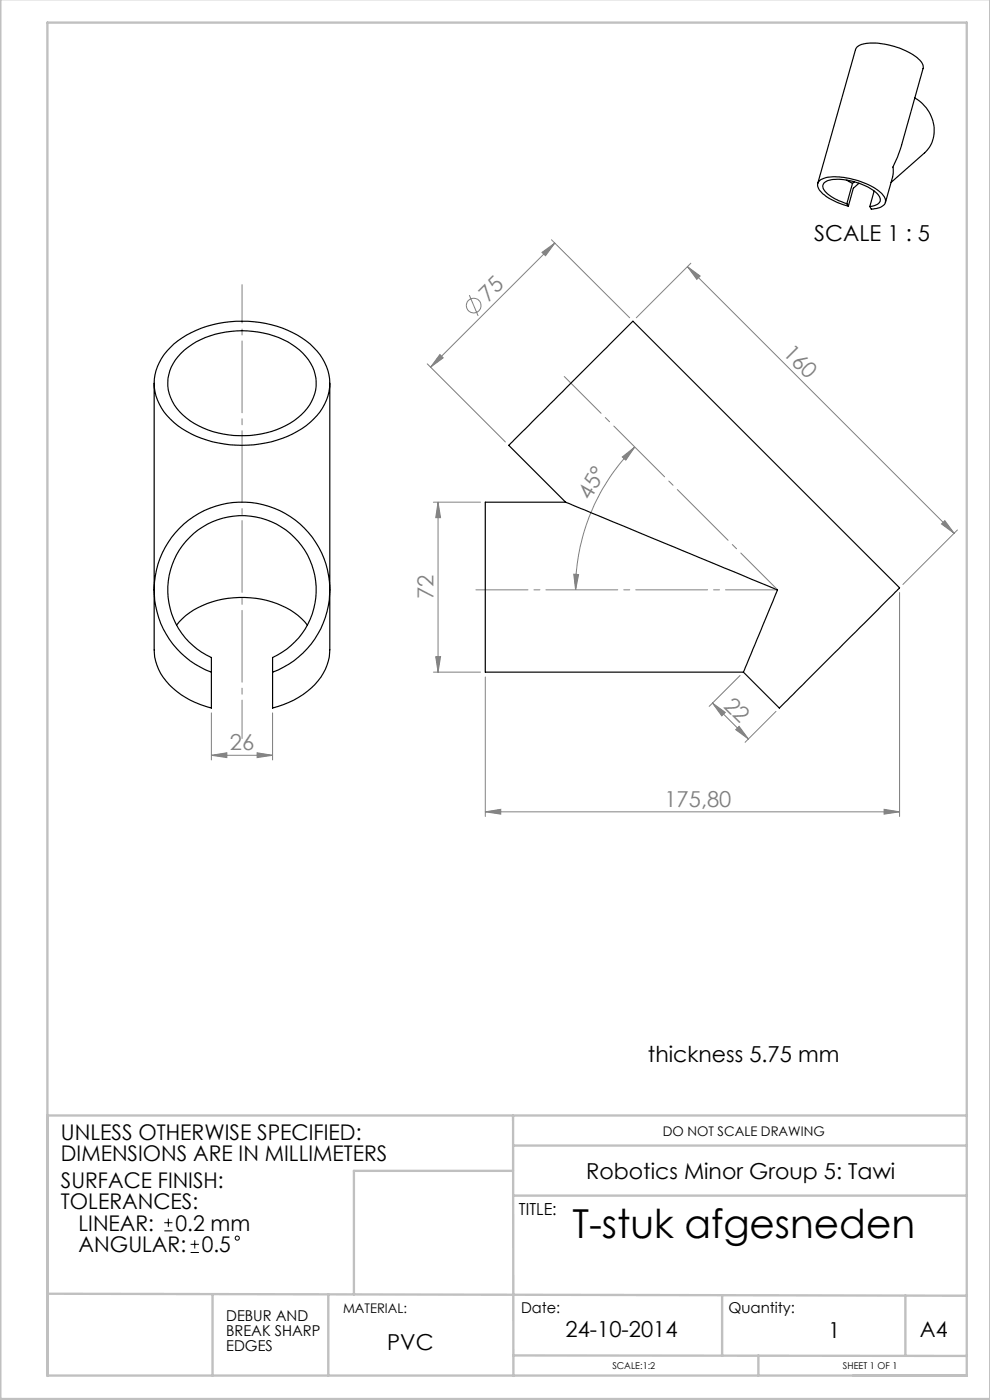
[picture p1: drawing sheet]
<svg xmlns="http://www.w3.org/2000/svg" width="210mm" height="297mm" viewBox="0 0 210 297" stroke-linecap="round" stroke-linejoin="round" font-family="sans-serif">
<g fill="none" stroke="#808080" stroke-width=".21">
<path d="M115 53.5l2.7-1.9-2 2.7zM117 50.9l16.6 16.5M117.7 51.6l-26.4 26.3M145.8 56.6l2.7 2-.7 .7zM145.8 56.6l56.6 56.5M146.5 55.8l-11.5 11.6M90.6 77.2l16.6 16.6M93.3 75.2l.7 .7-2.7 2zM99.6 62.6l1.8 4.4M132 96.9l2.6-2-1.8 2.7zM134.6 94.9a42.8 42.8 0 0 0-12.5 30.3M91.9 106.5h10"/>
<path d="M92.9 106.5v36.1M92.9 106.5l.6 3.3h-1.1zM199.7 111.2l.7-.7 2 2.6zM203.1 112.4l-11.6 11.6M92.4 139.3h1.1l-.6 3.3zM121.7 121.8l1 .1-.6 3.3zM190.8 125.7v47.5M44.8 151.2v10M54.5 159.7l3.3 .5-3.3 .5zM57.8 151.2v10M91.9 142.6h10M102.9 143.6v29.6"/>
<path d="M151.1 149.2l2.7 1.9-.7 .8zM151.1 149.2l7.7 7.6M156.1 154.8l.7-.7 2 2.7zM157 143.3l-6.6 6.6M164.6 150.9l-6.6 6.6M44.8 160.2l3.3-.5v1zM44.8 160.2h13M102.9 172.2l3.3-.5v1zM102.9 172.2h87.9M187.5 171.7l3.3 .5-3.3 .5z"/>
<circle cx="100.5" cy="64.8" r="1.55"/>
</g>
<g fill="none" stroke="#000" stroke-width=".21">
<path d="M34.9 259.4h1.7M35.7 258.5v1.8M34.9 261.1h1.7M40.4 265.7h1.8M40.4 264h1.8M41.3 263.1v1.8"/>
<circle cx="50.3" cy="262.7" r=".44"/>
</g>
<path d="M100.9 125.1h64M164.9 125.1l-45.2-45.2" fill="none" stroke="#808080" stroke-width=".21" stroke-dasharray="15.2 1.3 1.3 1.3" stroke-dashoffset="4.2"/>
<path d="M51.3 156.7v-96.3" fill="none" stroke="#808080" stroke-width=".21" stroke-dasharray="15.2 1.3 1.3 1.3" stroke-dashoffset="7.1"/>
<g fill="none" stroke="#c0c0c0" stroke-width=".5">
<path d="M.1 -.1v296.9h209.9v-296.9M10.1 236.6h195M108.8 236.6l.1 55.3M108.8 253.6h96.3M108.8 248.4h-33.7v26.2M108.9 243h96.2M10.1 274.5l195 .4M45.1 274.5v17.3M69.6 274.6v17.2M153.2 274.8v12.8M192.1 274.8v12.7M10.1 291.8h195v-287h-195v287.1"/>
<path d="M108.9 287.5l96.2 .2M160.9 287.5v4.3"/>
</g>
<g fill="#808080">
<path d="M199.7 111.2l.7-.7 2 2.6zM145.8 56.6l2.7 2-.7 .7zM156.1 154.8l.7-.7 2 2.7zM151.1 149.2l2.7 1.9-.7 .8z"/>
<path d="M102.9 172.2l3.3-.5v1zM187.5 171.7l3.3 .5-3.3 .5z"/>
<path d="M115 53.5l2.7-1.9-2 2.7zM93.3 75.2l.7 .7-2.7 2z"/>
<path d="M132 96.9l2.6-2-1.8 2.7zM121.7 121.8l1 .1-.6 3.3z"/>
<path d="M92.9 106.5l.6 3.3h-1.1zM92.4 139.3h1.1l-.6 3.3z"/>
<path d="M44.8 160.2l3.3-.5v1zM54.5 159.7l3.3 .5-3.3 .5z"/>
</g>
<g fill="none" stroke="#000" stroke-width=".25">
<path d="M173.5 38.9l8-28.4a2.65 2.65 0 0 1 2.7-1.3 16.1 16.1 0 0 1 10.9 3.5 1.95 1.95 0 0 1 .7 1.9l-4.7 16.6-1.2 3.2a1.95 1.95 0 0 0-.4 1.8l-.2 1.4-1.5 5.4M179.6 38.2l1.2 .7M180.8 38.9l-1.2 4.3M181.2 38.6l-.4 .3M182.2 38.9l-1.2 1-1 3.8M194.1 20.8a7.6 7.6 0 0 1 2.9 10.7l-.9 .9-7.1 6.3M179.6 43.2a8.1 8.1 0 0 1-5-3.3 1.44 1.44 0 0 1 1.6-1.7 13 13 0 0 1 10.1 3.1 1.31 1.31 0 0 1 .4 1.5 1.31 1.31 0 0 1-1.2 .8l-1 .2M179.6 43.2l.4 .5M180 43.7a10.5 10.5 0 0 1-6.4-3.7 1.48 1.48 0 0 1 1.3-2.2 15.6 15.6 0 0 1 10.9 2.3 3.4 3.4 0 0 1 2 2.7 2.58 2.58 0 0 1-2.6 1.5l-.4 .1-.3-.6M185.4 40.5l-.9 3.3M36.1 73.7a22.3 22.3 0 0 1 17.8-5.4 20.5 20.5 0 0 1 13.3 6.2 10.1 10.1 0 0 1-.7 14.4 22 22 0 0 1-16.4 5.5 20.7 20.7 0 0 1-14.7-6.2 10.1 10.1 0 0 1 .7-14.5zM38.4 74.9a19.2 19.2 0 0 1 16.4-4.5 15 15 0 0 1 11.5 7.5 8.8 8.8 0 0 1-3.2 10.7 20.4 20.4 0 0 1-23.6 0 8.8 8.8 0 0 1-2.7-11.5z"/>
<path d="M32.7 81.3v56.6a11.6 11.6 0 0 0 5.7 9.5l3 1.6 3.4 1.2v-10.7a15.8 15.8 0 0 1-5.9-24.1 15.8 15.8 0 0 1 24.8 0 15.8 15.8 0 0 1-5.9 24.1v10.7a16.7 16.7 0 0 0 11.2-8.2 10.1 10.1 0 0 0 1-4.1v-56.6M120 106.5l-12.1-12 26.4-26.3 56.5 56.5-25.5 25.5-7.6-7.6M120 106.5l44.9 18.7-7.2 17.4M120 106.5h-17.1v36.1h54.8M37.5 132.6a16.7 16.7 0 0 1 12.1-5.8 19 19 0 0 1 14.4 4.4l1.2 1.4M44.8 142.6a18.6 18.6 0 0 1-8.4-28.6 18.6 18.6 0 0 1 29.8 0 18.6 18.6 0 0 1-8.4 28.6"/>
</g>
<text font-size="8.5" x="121.4" y="262.6">T-stuk afgesneden</text>
<g font-size="4.7">
<text x="172.7" y="51.1">SCALE 1 : 5</text>
<text x="137.4" y="225.2">thickness 5.75 mm</text>
<text x="124.3" y="250.1">Robotics Minor Group 5: Tawi</text>
<text x="82.1" y="286.5">PVC</text>
<text x="120" y="283.6">24-10-2014</text>
<text x="175.7" y="283.9">1</text>
</g>
<g font-size="4.7" fill="#808080">
<text x="103.5" y="64.2" transform="rotate(-45 103.5 64.2)">75</text>
<text x="165.9" y="75.2" transform="rotate(45 165.9 75.2)">160</text>
<text x="125.2" y="106.3" transform="rotate(-60 125.2 106.3)">45°</text>
<text x="91.9" y="127.1" transform="rotate(-90 91.9 127.1)">72</text>
<text x="153.4" y="149.9" transform="rotate(45 153.4 149.9)">22</text>
<text x="48.8" y="159.2">26</text>
<text x="140.9" y="171.2">175,80</text>
</g>
<g font-size="4.6">
<text x="12.9" y="241.7">UNLESS OTHERWISE SPECIFIED:</text>
<text x="12.9" y="246.3">DIMENSIONS ARE IN MILLIMETERS</text>
<text x="12.9" y="251.9">SURFACE FINISH:</text>
<text x="12.9" y="256.5">TOLERANCES:</text>
<text x="16.7" y="261.1">LINEAR:</text>
<text x="37.2" y="261.1">0.2 mm</text>
<text x="16.7" y="265.7">ANGULAR:</text>
<text x="42.8" y="265.7">0.5</text>
<text x="195.1" y="283.6">A4</text>
</g>
<text font-size="3.5" x="110.1" y="257.8">TITLE:</text>
<g font-size="3.2">
<text x="48" y="280.2">DEBUR AND</text>
<text x="110.6" y="278.5">Date:</text>
<text x="154.5" y="278.5">Quantity:</text>
<text x="48" y="283.4">BREAK SHARP</text>
<text x="48" y="286.6">EDGES</text>
</g>
<g font-size="2.8">
<text x="140.6" y="240.9">DO NOT SCALE DRAWING</text>
<text x="72.8" y="278.5">MATERIAL:</text>
</g>
<g font-size="2">
<text x="129.9" y="290.5">SCALE:1:2</text>
<text x="178.8" y="290.5">SHEET 1 OF 1</text>
</g>
</svg>
